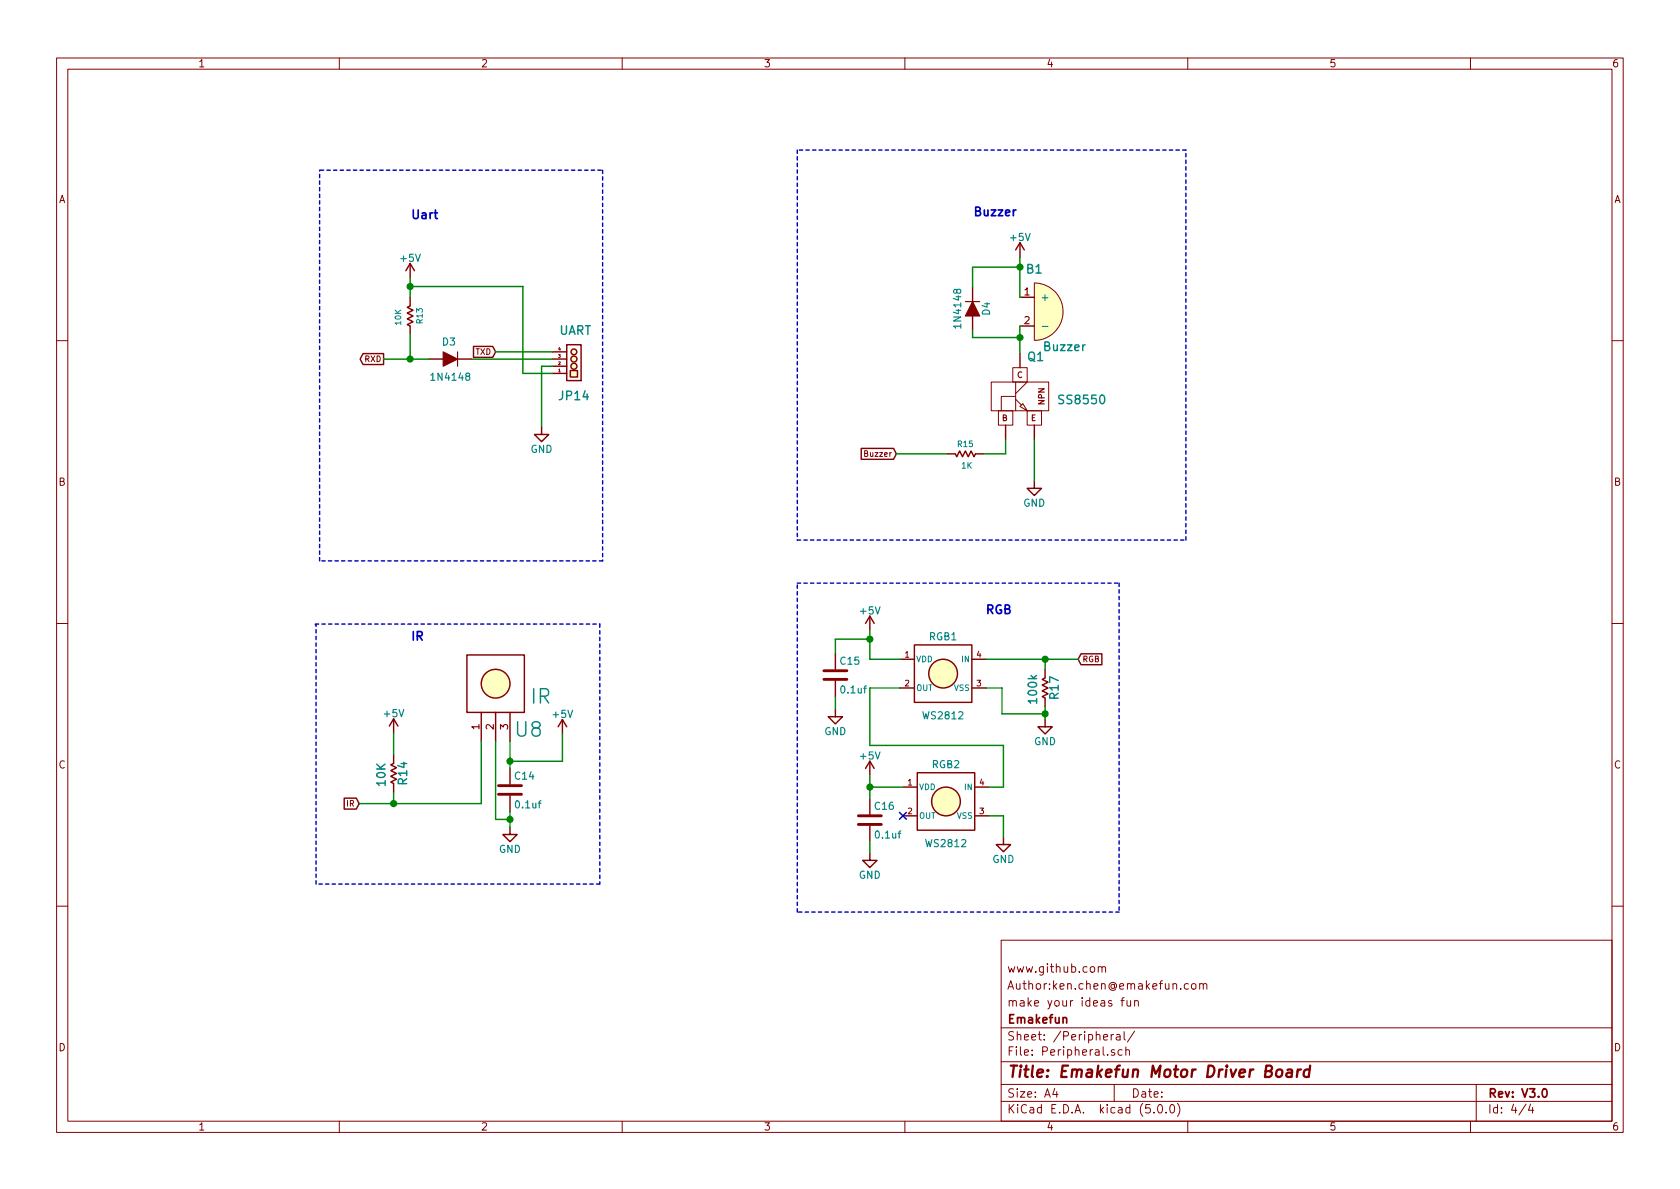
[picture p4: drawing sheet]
<svg xmlns="http://www.w3.org/2000/svg" width="297mm" height="210mm" viewBox="0 0 297 210" stroke-linecap="round" stroke-linejoin="round" font-family="sans-serif">
<g fill="none" stroke="#840000" stroke-width=".18">
<path d="M10 10.3h277v189.9h-277zM12 12.2h273v186.1h-273zM60 10.3v1.9M110 10.3v1.9M160 10.3v1.9M210 10.3v1.9M260 10.3v1.9M182.9 50a5.1 5.1 0 0 1 5.1 5.1 5.1 5.1 0 0 1-5.1 5.1zM10 60.2h2M175.3 67.6h10.1v5h-10.1zM176.5 72.6h2.6v2.6h-2.6zM179.1 65h2.5v2.6h-2.5z"/>
<path d="M179.6 70.1h-2.6v2.5M179.6 67.6v5M179.6 70.6l1 1M180.3 71.9l.5-.5 .8 1.2zM181.6 72.6h2.5v2.6h-2.5zM181.6 67.6l-2 2M285 60.2h2M10 110.3h2M285 110.3h2M10 160.2h2M177 166.3h108v32h-108zM194.2 171.1l.1-.1a.37 .37 0 0 1 .5 .1v.8"/>
<path d="M194.2 170.9v1M194.8 171.1l.2-.2 .4 .1 .1 .9M198.2 176.9h.6M198.8 176.4l-.4 .3v1.2M199.3 176.9v.9l.4 .1 .2-.1M199.9 176.9v1M200.6 177.1l.1-.1a.37 .37 0 0 1 .6 .1v.8M200.6 176.9v1M210.1 174l-.4-.1-.3 .3 .1 .6 .2 .1 .4-.1M210.7 174.1l.3-.2 .4 .2v.7l-.2 .1-.5-.1zM212.1 174.1l.2-.2 .4 .1 .1 .9M212.1 173.9v1"/>
<path d="M212.8 174.1l.2-.2 .3 .1 .1 .9M285 160.2h2M60 198.3v1.9M110 198.3v1.9M160 198.3v1.9M177 194.8h108M177 191.8h108M177 187.8h108M177 181.8h108M186.5 192.5l-.4 1h1M186.8 193v1M196.5 182.9v1"/>
<path d="M196.9 182.9l-.4 .3M197 191.8v3M197.1 185.7a.37 .37 0 0 0-.6 .1v.2l.6 .2v.1l-.2 .3-.4-.1M197.4 183h.6v.9M198 183.3l-.4 .1-.3 .2 .3 .3 .4-.1M198.4 185.7l-.4-.1-.3 .3 .1 .6 .2 .1 .4-.1M198.8 182.4v1.3l.2 .2M199.1 185.7a.37 .37 0 0 1 .6 .1v.8M199.1 185.1v1.5M200.6 182.3l-1.3 2M204 196.7v.1M204.8 195.5l.4-.2a.94 .94 0 0 1 0 1.5 .79 .79 0 0 1-.4-1.3z"/>
<path d="M206.2 196.7v.1M207 195.4l.3-.1a.94 .94 0 0 1 0 1.5 .82 .82 0 0 1-.3-1.4zM208.2 195.1a1.71 1.71 0 0 1 0 2.3M210 198.3v1.9M260 198.3v1.9M261 191.8v6.5M269.8 195.2l-1.2 2M270.6 195.2l-.3 1.1h.9M271 195.8v1"/>
</g>
<path d="M188 180.1l.2-.2 .3 .1 .1 .9M272.9 192.6l.1-.1a.8 .8 0 0 1 .5 .8 .8 .8 0 0 1-.5 .7 1 1 0 0 1-.1-1.4z" fill="none" stroke="#840000" stroke-width=".3"/>
<path d="M225.8 189.3a.54 .54 0 0 1 .5-.2 .54 .54 0 0 1 .4 .4v.6a.56 .56 0 0 1-.6 .4 .56 .56 0 0 1-.5-.4zM227.6 189.2h.8l-.1 1.2M228.4 189.6l-.6 .1a.4 .4 0 0 0-.4 .3 .4 .4 0 0 0 .3 .4l.6-.1M229.5 189.1l-.2 1.3M230 189.1a.54 .54 0 0 0-.6 .4M231.5 189.2a.68 .68 0 0 0-.9 .3l-.1 .6 .1 .2 .2 .1 .6-.1M231.6 188.4l-.2 2" fill="none" stroke="#840000" stroke-width=".41"/>
<path d="M170.7 53.3h2.5M80.9 62.2v2.6" fill="none" stroke="#840000" stroke-width=".2"/>
<g fill="none" stroke="#840000" stroke-width=".25">
<path d="M72.5 54.1l-.5 .3 1 .5-1 .5 1 .5-1 .5 1 .5-1 .5 .5 .3M72.5 46.6v2.5M72.5 52.6v1.5M72.5 57.7v1.5M72.5 46.6l-.7 1.3M72.5 46.6l.8 1.3M172 50.8v7.6M180.3 42.9v2.6M180.3 42.9l-.7 1.3M180.3 42.9l.8 1.3M180.3 52.6h2.6M180.3 57.7h2.6"/>
<path d="M64.2 62.5h3.6v2h-3.6l-.5-1zM75.8 63.5h7.6M83.7 61.3h3.4l.5 .9-.5 1h-3.4zM95.8 75.6v1.2h1.2l-1.2 1.3-1.3-1.3h1.3M97.7 63.5h2.5M97.7 66h2.5M97.7 64.8h2.5M97.7 62.2h2.5M100.2 61h2.5v6.3h-2.5zM100.8 65.5h1.3v1.2h-1.3zM152.3 79.3h5.7l.5 1-.5 .9h-5.7zM177.8 75.2v2.5"/>
<path d="M180.3 62.5v2.5M182.9 75.2v2.5M167.4 80.3h1.5l.3 .5 .5-1 .5 1 .5-1 .5 1 .5-1 .5 1 .3-.5h1.5M182.9 85.1v1.3h1.2l-1.2 1.2-1.3-1.2h1.3M82.5 115.8h10.2v10.2h-10.2zM147.7 115.6v2.8M153.8 109v2.5M153.8 109l-.8 1.2M153.8 109l.8 1.2M159.1 116.6h2.6M161.7 114h10.1v10.2h-10.1zM171.8 116.6h2.6"/>
<path d="M184.8 118.4v1.5l-.5 .2 1 .5-1 .6 1 .5-1 .5 1 .5-1 .5 .5 .2v1.6M191.1 115.6h3.7v1.9h-3.7l-.5-.9zM69.6 135l-.5 .2 1 .6-1 .5 1 .5-1 .5 1 .5-1 .5 .5 .3M69.6 127.1v2.6M69.6 133.5v1.5M69.6 138.6v1.5M69.6 127.1l-.8 1.3M69.6 127.1l.8 1.3M85.1 126v5.1M87.6 126v5.1M90.2 126v5.1M90.2 135.9v2.8"/>
<path d="M99.4 127.2l-.7 1.3M99.4 127.2v2.6M99.4 127.2l.8 1.3M147.7 125.5v1.2h1.3l-1.3 1.3-1.3-1.3h1.3M147.7 120.4v2.8M153.8 134.6l-.8 1.3M153.8 134.6v2.6M153.8 134.6l.8 1.3M159.1 121.7h2.6M159.6 139.2h2.6M162.2 136.6h10.1v10.2h-10.1zM171.8 121.7h2.6"/>
<path d="M172.3 139.2h2.6M184.8 127.2v1.3h1.3l-1.3 1.3-1.3-1.3h1.3M60.9 141.1h2.1l.5 1-.5 1h-2.1zM90.2 146.3v1.3h1.2l-1.2 1.2-1.3-1.2h1.3M90.2 140.7v2.8M153.8 150.9v1.2h1.3l-1.3 1.3-1.3-1.3h1.3M153.8 141.2v2.8M153.8 146v2.8M159.6 144.3h2.6M172.3 144.3h2.6M177.4 148.1v1.2h1.3l-1.3 1.3-1.3-1.3h1.3"/>
<circle cx="101.5" cy="63.5" r=".53"/>
<circle cx="101.5" cy="64.8" r=".53"/>
<circle cx="101.5" cy="62.2" r=".51"/>
<circle cx="166.8" cy="119.1" r="2.54"/>
<circle cx="87.6" cy="120.9" r="2.54"/>
<circle cx="167.3" cy="141.7" r="2.54"/>
</g>
<g fill="#840000" stroke="#840000" stroke-width=".2">
<path d="M172 53.3l1.2 2.6h-2.5z"/>
<path d="M78.4 62.2l2.5 1.3-2.5 1.3z"/>
</g>
<g fill="#ffffc2" stroke="#ffffc2" stroke-width=".18">
<path d="M180.3 71.9l.5-.5 .8 1.2z"/>
<path d="M182.9 50a5.1 5.1 0 0 1 5.1 5.1 5.1 5.1 0 0 1-5.1 5.1z"/>
<path d="M182.9 50v10.2z"/>
<path d="M100.8 65.5h1.3v1.2h-1.3z"/>
<circle cx="166.8" cy="119.1" r="2.54"/>
<circle cx="87.6" cy="120.9" r="2.54"/>
<circle cx="167.3" cy="141.7" r="2.54"/>
<circle cx="101.5" cy="62.2" r=".51"/>
<circle cx="101.5" cy="63.5" r=".53"/>
<circle cx="101.5" cy="64.8" r=".53"/>
</g>
<path d="M145.7 118.6h4M88.1 138.9h4.1M145.7 120.1h4M88.1 140.5h4.1M151.8 145.8h4M151.8 144.3h4" fill="none" stroke="#840000" stroke-width=".51"/>
<path d="M159 143.7l1.2 1.2M160.2 143.7l-1.2 1.2" fill="none" stroke="#000084" stroke-width=".25"/>
<path d="M184.3 57.7h1" fill="none" stroke="#008484" stroke-width=".2"/>
<path d="M179.6 37.1l-.3 .1-.1 .2" fill="none" stroke="#0000c2" stroke-width=".3"/>
<g fill="none" stroke="#008400" stroke-width=".25">
<path d="M72.5 49.1v3.5M72.5 59.2v4.3M72.5 50.7h20v15.3h5.2M172 58.4v1.3h8.3M180.3 45.5v7.1M180.3 57.7v4.8M180.3 47.2h-8.3v3.6M67.8 63.5h8M83.4 63.5h14.3M87.6 62.2h10.1M97.7 64.8h-1.9v10.8M177.8 77.7v2.6h-3.8"/>
<path d="M182.9 77.7v7.4M158.5 80.3h8.9M153.8 111.5v5.1h5.3M153.8 113h-6.1v2.6M174.4 116.6h16.2M184.8 116.6v1.8M69.6 129.7v3.8M85.1 131.1v11h-21.6M87.6 131.1v13.8h2.6M90.2 131.1v4.8M99.4 129.8v4.8h-9.2M147.7 123.2v2.3"/>
<path d="M153.8 137.2v4M153.8 139.2h5.8M159.1 121.7h-5.3v10.1h23.6v7.4h-2.5M174.4 121.7h2.8v4.5h7.6M184.8 125v2.2M69.6 140.1v2M90.2 143.5v2.8M153.8 148.8v2.1M174.9 144.3h2.5v3.8"/>
</g>
<g fill="#008400" stroke="#008400" stroke-width=".25">
<circle cx="90.2" cy="134.6" r=".51"/>
<circle cx="180.3" cy="47.2" r=".51"/>
<circle cx="180.3" cy="59.7" r=".51"/>
<circle cx="184.8" cy="116.6" r=".51"/>
<circle cx="153.8" cy="139.2" r=".51"/>
<circle cx="184.8" cy="126.2" r=".51"/>
<circle cx="153.8" cy="113" r=".51"/>
<circle cx="72.5" cy="63.5" r=".51"/>
<circle cx="90.2" cy="144.9" r=".51"/>
<circle cx="72.5" cy="50.7" r=".51"/>
<circle cx="69.6" cy="142.1" r=".51"/>
</g>
<g fill="none" stroke="#0000c2" stroke-width=".25" stroke-dasharray=".6 .6">
<path d="M56.6 30.1h50M106.6 30.1v69.1M141 26.5v69M209.7 26.5h-68.7M56.5 99.2v-69.1M106.6 99.2h-50.1M141 95.5h68.7M209.7 95.5v-69M55.8 110.4h50.2M55.9 110.5h-.1M106 110.4v45.9M141 103.1h56.9"/>
<path d="M197.9 103.1v58.2M55.9 156.3v-45.8M106 156.3h-50.1M141 161.3v-58.2M197.9 161.3h-56.9"/>
</g>
<g font-size="3.5" fill="#008484">
<text x="93.9" y="124.5">IR</text>
<text x="91.2" y="130.3">U8</text>
</g>
<text font-size="2.8" fill="#840000" x="178" y="190.5">Title: Emakefun Motor Driver Board</text>
<g font-size="2.1" fill="#0000c2">
<text x="72.5" y="38.7">Uart</text>
<text x="172" y="38.2">Buzzer</text>
<text x="72.5" y="113.3">IR</text>
<text x="174.1" y="108.6">RGB</text>
</g>
<g font-size="2.1" fill="#008484">
<text x="181.5" y="48.4">B1</text>
<text x="98.8" y="59.2">UART</text>
<text x="181.7" y="63.8">Q1</text>
<text x="184.7" y="62.1">Buzzer</text>
<text x="99" y="70.8">JP14</text>
<text x="187.5" y="71.5">SS8550</text>
<text x="183.4" y="124.2" transform="rotate(-90 183.4 124.2)">100k</text>
<text x="187.2" y="123.6" transform="rotate(-90 187.2 123.6)">R17</text>
<text x="68.2" y="138.9" transform="rotate(-90 68.2 138.9)">10K</text>
<text x="72" y="138.7" transform="rotate(-90 72 138.7)">R14</text>
</g>
<g font-size="2.1" fill="#840000">
<text x="178" y="172">www.github.com</text>
<text x="178" y="178">make your ideas fun</text>
<text x="178" y="175">Author:ken.chen@emakefun.com</text>
<text x="178" y="184">Sheet: /Peripheral/</text>
<text x="178" y="181">Emakefun</text>
<text x="178" y="186.7">File: Peripheral.sch</text>
<text x="178" y="196.9">KiCad E.D.A. kicad (5.0.0)</text>
<text x="178" y="194.1">Size: A4</text>
<text x="200" y="194.1">Date:</text>
<text x="263" y="194.1">Rev: V3.0</text>
<text x="263" y="196.9">Id: 4/4</text>
</g>
<g font-size="1.8" fill="#840000">
<text x="35" y="11.9">1</text>
<text x="85" y="11.9">2</text>
<text x="135" y="11.9">3</text>
<text x="185" y="11.9">4</text>
<text x="235" y="11.9">5</text>
<text x="285" y="11.9">6</text>
<text x="10.4" y="35.9">A</text>
<text x="285.4" y="35.9">A</text>
<text x="181.1" y="52.2">1</text>
<text x="181.1" y="57.3">2</text>
<text x="10.4" y="85.9">B</text>
<text x="285.4" y="85.9">B</text>
<text x="84.8" y="129" transform="rotate(-90 84.8 129)">1</text>
<text x="87.3" y="129" transform="rotate(-90 87.3 129)">2</text>
<text x="89.8" y="129" transform="rotate(-90 89.8 129)">3</text>
<text x="10.4" y="135.9">C</text>
<text x="285.4" y="135.9">C</text>
<text x="10.4" y="185.9">D</text>
<text x="285.4" y="185.9">D</text>
<text x="35" y="199.9">1</text>
<text x="85" y="199.9">2</text>
<text x="135" y="199.9">3</text>
<text x="185" y="199.9">4</text>
<text x="235" y="199.9">5</text>
<text x="285" y="199.9">6</text>
</g>
<g font-size="1.8" fill="#008484">
<text x="70.9" y="46.3">+5V</text>
<text x="178.7" y="42.6">+5V</text>
<text x="183.9" y="53.2">+</text>
<text x="170" y="57.7" transform="rotate(-90 170 57.7)">1N4148</text>
<text x="175" y="55.7" transform="rotate(-90 175 55.7)">D4</text>
<text x="78.3" y="61.1">D3</text>
<text x="76.5" y="67.3">1N4148</text>
<text x="93.8" y="80.1">GND</text>
<text x="180.9" y="89.6">GND</text>
<text x="152.2" y="108.7">+5V</text>
<text x="164.3" y="113.2">RGB1</text>
<text x="148.6" y="117.5">C15</text>
<text x="148.8" y="122.6">0.1uf</text>
<text x="68" y="126.8">+5V</text>
<text x="97.8" y="126.9">+5V</text>
<text x="145.7" y="130">GND</text>
<text x="163.4" y="127.2">WS2812</text>
<text x="182.8" y="131.8">GND</text>
<text x="91.1" y="137.9">C14</text>
<text x="152.2" y="134.3">+5V</text>
<text x="164.8" y="135.8">RGB2</text>
<text x="91.3" y="142.9">0.1uf</text>
<text x="154.7" y="143.2">C16</text>
<text x="154.9" y="148.3">0.1uf</text>
<text x="163.9" y="149.8">WS2812</text>
<text x="88.2" y="150.8">GND</text>
<text x="151.8" y="155.4">GND</text>
<text x="175.5" y="152.6">GND</text>
</g>
<g font-size="1.4" fill="#008484">
<text x="70.9" y="57.4" transform="rotate(-90 70.9 57.4)">10K</text>
<text x="74.7" y="57.2" transform="rotate(-90 74.7 57.2)">R13</text>
<text x="169.4" y="79">R15</text>
<text x="170.1" y="82.8">1K</text>
<text x="161.9" y="117.1">VDD</text>
<text x="170.2" y="117.1">IN</text>
<text x="161.9" y="122.2">OUT</text>
<text x="168.8" y="122.2">VSS</text>
<text x="162.4" y="139.7">VDD</text>
<text x="170.7" y="139.7">IN</text>
<text x="162.4" y="144.8">OUT</text>
<text x="169.3" y="144.8">VSS</text>
</g>
<g font-size="1.4" fill="#840000">
<text x="64.5" y="64">RXD</text>
<text x="84.1" y="62.7">TXD</text>
<text x="179.8" y="66.8">C</text>
<text x="184.7" y="71.6" transform="rotate(-90 184.7 71.6)">NPN</text>
<text x="177.2" y="74.4">B</text>
<text x="182.3" y="74.4">E</text>
<text x="153.2" y="80.8">Buzzer</text>
<text x="160" y="116.3">1</text>
<text x="172.7" y="116.3">4</text>
<text x="191.3" y="117.1">RGB</text>
<text x="160" y="121.4">2</text>
<text x="172.7" y="121.4">3</text>
<text x="61.4" y="142.6">IR</text>
<text x="160.5" y="138.9">1</text>
<text x="160.5" y="144">2</text>
<text x="173.2" y="144">3</text>
<text x="173.2" y="138.9">4</text>
</g>
<g font-size=".7" fill="#840000">
<text x="98.8" y="65.8">1</text>
<text x="98.8" y="64.5">2</text>
<text x="98.8" y="63.2">3</text>
<text x="98.8" y="62">4</text>
</g>
</svg>
